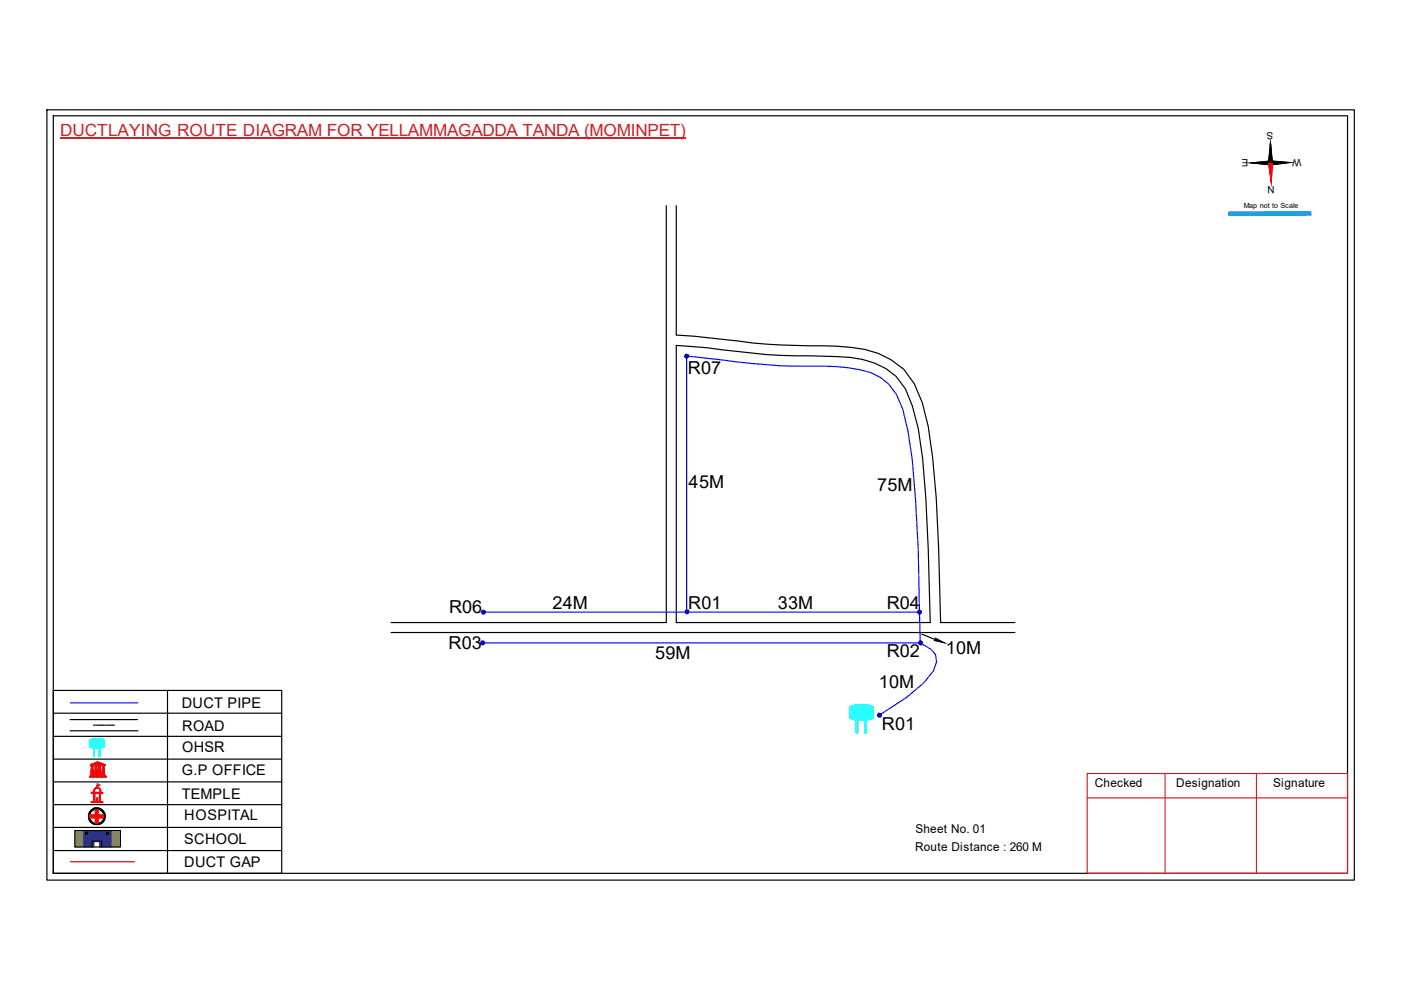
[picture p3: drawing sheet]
<svg xmlns="http://www.w3.org/2000/svg" width="297mm" height="210mm" viewBox="0 0 297 210" stroke-linecap="round" stroke-linejoin="round" font-family="sans-serif">
<path d="M11.3 151.2h48.4M11.3 156.1h48.4M14.9 152.6h14.3M14.9 154.9h14.3M35.5 146.4v38.8M11.3 175.4h48.4M11.3 161h48.4M11.3 165.8h48.4M11.3 170.6h48.4M11.3 180.3h48.4" fill="none" stroke="#000" stroke-width=".25"/>
<path d="M21 158.6h.3v1.8h-.3z" fill-rule="evenodd" fill="#0ffffc"/>
<path d="M21 158.6h.3v1.8h-.3z" fill="none" stroke="#0ffffc" stroke-width=".21"/>
<path d="M19.9 158.6h.2v1.8h-.2z" fill-rule="evenodd" fill="#0ffffc"/>
<path d="M19 156.9l1.6-.4 1.5 .3v1.6l-1.5 .3-1.6-.4zM19.9 158.6h.2v1.8h-.2z" fill="none" stroke="#0ffffc" stroke-width=".21"/>
<path d="M19 156.8a4 4 0 0 1 3.1 0v1.7a4.5 4.5 0 0 1-3-.1z" fill-rule="evenodd" fill="#0ffffc"/>
<path d="M19 156.8a4 4 0 0 1 3.1 0v1.7a4.5 4.5 0 0 1-3-.1z" fill="none" stroke="#0ffffc" stroke-width=".21"/>
<path d="M19 164.6h3.5v.2h-3.5zM19.2 164.3h3.1v.2h-3.1zM19.2 162.1l1.5-.6 1.6 .7zM19.3 162.4l.6-.1-.2 .1 .1 1.7h-.5l.1-1.7zM19.3 164.2h2.8v.1h-2.8zM19.5 162.1l1.2-.5 1.3 .5zM20.1 162.3h.5v1.8h-.5zM20.7 161.7l.2 .1-.2 .3zM20.9 162.3h.5v1.8h-.5zM21.6 162.3l.6 .1h-.1v1.7h-.4l.1-1.7z" fill="none" stroke="#f00" stroke-width=".21"/>
<path d="M21.6 162.3h.5v1.8h-.5z" fill-rule="evenodd" fill="#f00"/>
<path d="M21.6 162.3h.5v1.8h-.5z" fill="none" stroke="#f00" stroke-width=".21"/>
<path d="M20.9 162.3h.5v1.8h-.5z" fill-rule="evenodd" fill="#f00"/>
<path d="M20.9 162.3h.5v1.8h-.5z" fill="none" stroke="#f00" stroke-width=".21"/>
<path d="M20.1 162.3h.5v1.8h-.5z" fill-rule="evenodd" fill="#f00"/>
<path d="M20.1 162.3h.5v1.8h-.5z" fill="none" stroke="#f00" stroke-width=".21"/>
<path d="M19.3 162.3h.5v1.8h-.5z" fill-rule="evenodd" fill="#f00"/>
<path d="M19.3 162.3h.5v1.8h-.5z" fill="none" stroke="#f00" stroke-width=".21"/>
<path d="M20.6 161.7h.4v.4h-.4z" fill-rule="evenodd" fill="#f00"/>
<path d="M19 164.6h3.6v.2h-3.6zM19 164.7h3.6M19.2 164.3h3.1v.2h-3.1zM19.2 164.4h3.1M19.3 164.2h2.8v.1h-2.8zM19.3 164.3h2.8M20.6 161.7h.4v.4h-.4z" fill="none" stroke="#f00" stroke-width=".21"/>
<path d="M19.2 162.1l1-.4a.94 .94 0 0 1 1.1 0l1 .4v.2h-3.1zM19.9 162.1h.7l-.1-.3zM21 161.8l-.1 .3h.7z" fill-rule="evenodd" fill="#f00"/>
<path d="M19.2 162.1l1-.4a.94 .94 0 0 1 1.1 0l1 .4v.2h-3.1zM19.9 162.1l.6-.3 .1 .3zM20.1 168.1h1l-.1 1.9-.9-.1zM20.1 167.2a.73 .73 0 0 1 .9-.2 .73 .73 0 0 1 .4 .9v.2h.4v.1h-.5v1.7l.5 .1v.2l-2.5-.1v-.2h.6v-1.8h-.5v-.1h.5v-.4zM20.1 167.3a.55 .55 0 0 1 1 0l.2 .8-1.4-.1zM20.5 169.2l.1 .6zM20.6 166.5l.1 .5zM21 161.8l.6 .3h-.7z" fill="none" stroke="#f00" stroke-width=".21"/>
<path d="M20.6 166.2l.6 .3-.5 .3z" fill="none" stroke="#e66000" stroke-width=".21"/>
<path d="M20 167.2a.8 .8 0 0 1 1.4 .3v.5l.4 .1v.1l-.5 .1v1.5l.1 .2h.4v.2h-2.5v-.3l.6-.1v-1.6h-.6v-.2h.5zM20.1 167.4l-.2 .6h1.3l-.1-.6-.2-.3h-.5zM20.1 168.3v1.6h.9v-1.7zM20.4 169.2h.3l-.1 .7h-.2z" fill-rule="evenodd" fill="#f00"/>
<path d="M20 167.2a.8 .8 0 0 1 1.4 .3v.5l.4 .1v.1l-.5 .1v1.5l.1 .2h.4v.2h-2.5v-.3l.6-.1v-1.6h-.6v-.2h.5zM20.1 167.4l.3-.3h.5l.2 .3 .1 .6h-1.3zM20.1 168.3l.9-.1v1.7h-.9zM20.4 169.2h.3l-.1 .7h-.2z" fill="none" stroke="#f00" stroke-width=".21"/>
<path d="M20.6 166.5v.5z" fill="#f00"/>
<path d="M20.6 166.5v.5z" fill="none" stroke="#f00" stroke-width=".21"/>
<path d="M20.6 166.5v.5z" fill="#f00"/>
<path d="M20.6 166.5v.5z" fill="none" stroke="#f00" stroke-width=".21"/>
<path d="M20.6 166.5v.5z" fill="#f00"/>
<path d="M20.6 166.5v.5zM20.6 166.5v.5" fill="none" stroke="#f00" stroke-width=".21"/>
<path d="M20.7 166.8l-.1 .2z" fill="#f00"/>
<path d="M20.7 166.8l-.1 .2z" fill="none" stroke="#f00" stroke-width=".21"/>
<path d="M20.7 166.8v.2z" fill="#f00"/>
<path d="M20.7 166.8v.2z" fill="none" stroke="#f00" stroke-width=".21"/>
<path d="M20.6 167h.1z" fill="#f00"/>
<path d="M20.6 167h.1z" fill="none" stroke="#f00" stroke-width=".21"/>
<path d="M20.6 167h.1z" fill="#f00"/>
<path d="M20.6 167h.1z" fill="none" stroke="#f00" stroke-width=".21"/>
<path d="M20.6 166.2l.6 .3-.6 .3z" fill-rule="evenodd" fill="#e66000"/>
<path d="M20.6 166.2l.6 .3-.6 .3z" fill="none" stroke="#e66000" stroke-width=".21"/>
<path d="M11.3 146.4h48.4v38.8h-48.4zM19.9 153.8h.2M20.3 153.8h.2M20.7 153.8h.3M21 153.8h.4M21.5 153.8h.3M21.9 153.8h.2M22.3 153.8h.3M22.7 153.8h.3M23.2 153.8h.2M23.5 153.8h.3M23.9 153.8h.4" fill="none" stroke="#000" stroke-width=".25"/>
<path d="M14.9 149h14.3" fill="none" stroke="#00f" stroke-width=".25"/>
<g fill="none" stroke="#000" stroke-width=".21">
<path d="M19.3 172a1.38 1.38 0 0 1 2.4 .2 1.49 1.49 0 0 1-.8 2.4 1.59 1.59 0 0 1-1.7-.8 1.59 1.59 0 0 1 .1-1.8z"/>
<circle cx="20.5" cy="173" r="1.81"/>
<circle cx="20.5" cy="173.1" r="1.78"/>
<circle cx="20.5" cy="173.1" r="1.59"/>
</g>
<path d="M18.7 173a1.81 1.81 0 0 1 3.6 0 1.81 1.81 0 0 1-3.6 0zM19.3 172a1.55 1.55 0 0 0 .2 2.2 1.55 1.55 0 0 0 2.2-.1 1.55 1.55 0 0 0-.2-2.2l-.4-.2a1.37 1.37 0 0 0-1.8 .3z" fill-rule="evenodd" fill="#000"/>
<path d="M19.1 172.8h1.2v-1.1h.5v1.1h1.1v.6h-1.1v1.1h-.5v-1.1h-1.2z" fill="none" stroke="#f00" stroke-width=".25"/>
<path d="M19.1 172.8h1.1v-1.1h.6v1.1h1.1v.6h-1.1v1.1h-.6v-1.1h-1.1z" fill-rule="evenodd" fill="#f00"/>
<path d="M19.1 172.8h1.1v-1.1h.6v1.1h1.1v.6h-1.1v1.1h-.6v-1.1h-1.1z" fill="none" stroke="#f00" stroke-width=".21"/>
<path d="M14.9 182.7h13.6" fill="none" stroke="#f00" stroke-width=".25"/>
<path d="M15.9 176.1h1.9v3.5h-1.9zM23.6 176.1h1.9v3.5h-1.9z" fill-rule="evenodd" fill="#c8c92d"/>
<path d="M15.9 176.1h1.9v3.5h-1.9zM23.6 176.1h1.9v3.5h-1.9z" fill="none" stroke="#c8c92d" stroke-width=".21"/>
<path d="M17.7 176.1h5.9v3.5h-2.5v-1.1h-1.2v1.1h-2.2zM18.2 176.5v.4h.3v-.4zM22.6 176.5v.4h.4v-.4z" fill-rule="evenodd" fill="#293189"/>
<path d="M17.7 176.1h5.9v3.5h-2.5v-1.1h-1.2v1.1h-2.2zM18.2 176.5h.3v.4h-.3zM22.6 176.5h.4v.4h-.4z" fill="none" stroke="#293189" stroke-width=".21"/>
<path d="M9.9 23.3h277.2v163.3h-277.2zM11.3 24.6h274.4v160.6h-274.4zM269.4 30.4l.1 8.2M15.9 176.1h9.6v3.5h-9.6zM18.2 176.5h.4v.4h-.4zM19.5 179.6v-1.3h2v1.3M22.6 176.5h.5v.4h-.5zM11.3 184.8v.4" fill="none" stroke="#000" stroke-width=".25"/>
<path d="M12.7 29.3h132.7M230.5 164h55.2v21.2h-55.2zM230.5 169.2h55.2M247 164v21.2M266.4 164v21.2" fill="none" stroke="#cd2027" stroke-width=".25"/>
<path d="M269.4 34.1l4.1 .4-4.1 .5zM265.3 34.5l4.1-.4v.9z" fill="#000"/>
<path d="M265.3 34.5l4.1-.4v.9zM269.4 34.1l4.1 .4-4.1 .5z" fill="none" stroke="#000" stroke-width=".21"/>
<path d="M268.9 34.5h.9l-.3 4.1z" fill="#f00"/>
<path d="M268.9 34.5h.9l-.3 4.1z" fill="none" stroke="#f00" stroke-width=".21"/>
<path d="M269.4 34.1l4.1 .4-4.1 .5zM265.3 34.5l4.1-.4v.9zM269.4 30.4l.4 4.1h-.9z" fill="#000"/>
<path d="M265.3 34.5l4.1-.4v.9zM269.4 30.4l.4 4.1h-.9zM269.4 34.1l4.1 .4-4.1 .5z" fill="none" stroke="#000" stroke-width=".21"/>
<path d="M269.4 30.4l.1 8.2" fill="none" stroke="#000" stroke-width=".25"/>
<path d="M268.9 34.5h.9l-.3 4.1z" fill="#f00"/>
<path d="M268.9 34.5h.9l-.3 4.1z" fill="none" stroke="#f00" stroke-width=".21"/>
<path d="M269.4 30.4l.4 4.1h-.9z" fill="#000"/>
<path d="M269.4 30.4l.4 4.1h-.9z" fill="none" stroke="#000" stroke-width=".21"/>
<path d="M269.4 34.5l.1 4.1" fill="none" stroke="#f00" stroke-width=".25"/>
<path d="M269.4 30.4v4.1" fill="none" stroke="#000" stroke-width=".25"/>
<path d="M260.6 45h17.2v.6h-17.2z" fill-rule="evenodd" fill="#0093dd"/>
<path d="M260.6 45h17.2v.6h-17.2z" fill="none" stroke="#0093dd" stroke-width=".21"/>
<path d="M260.6 45h17.3v.6h-17.3z" fill="none" stroke="#0093dd" stroke-width=".25"/>
<path d="M141.3 43.6v88.4h-58.4M143.4 43.6v27.4l10 1a163.4 163.4 0 0 0 24.1 1.4 22.9 22.9 0 0 1 11.4 2.9l2.7 2 2.2 3.1 1.7 3.9 1.3 5.1 .9 6.6 .8 8.5 .5 10.7 .4 15.8h15.8M143.4 73.2l6.6 .5a143 143 0 0 0 24.5 1.8 30.4 30.4 0 0 1 10.9 1.5 12.3 12.3 0 0 1 8 9l1.3 4.8 .9 6.4 .7 8.5 .5 10.6 .4 15.7h-53.8zM82.9 134.1h132.3" fill="none" stroke="#000" stroke-width=".25"/>
<path d="M102.1 136.3h92.8M102.4 129.8h92.5l-.2-13.4-.6-10.7-.7-8.2-.9-6.2-1.1-4.6a11 11 0 0 0-9.1-8.3 45.9 45.9 0 0 0-10.7-.8 156 156 0 0 1-21.9-1.7l-4.1-.4v54.3" fill="none" stroke="#00f" stroke-width=".25"/>
<circle cx="145.7" cy="129.7" r=".44" fill="#00f"/>
<circle cx="145.7" cy="129.7" r=".44" fill="none" stroke="#00f" stroke-width=".21"/>
<circle cx="195" cy="129.8" r=".44" fill="#00f"/>
<circle cx="195" cy="129.8" r=".44" fill="none" stroke="#00f" stroke-width=".21"/>
<circle cx="195.2" cy="136.3" r=".44" fill="#00f"/>
<circle cx="195.2" cy="136.3" r=".44" fill="none" stroke="#00f" stroke-width=".21"/>
<path d="M194.9 129.8l.2 6.5" fill="none" stroke="#00f" stroke-width=".25"/>
<circle cx="145.6" cy="75.5" r=".44" fill="#00f"/>
<circle cx="145.6" cy="75.5" r=".44" fill="none" stroke="#00f" stroke-width=".21"/>
<circle cx="102.5" cy="129.8" r=".44" fill="#00f"/>
<circle cx="102.5" cy="129.8" r=".44" fill="none" stroke="#00f" stroke-width=".21"/>
<circle cx="102.3" cy="136.3" r=".44" fill="#00f"/>
<circle cx="102.3" cy="136.3" r=".44" fill="none" stroke="#00f" stroke-width=".21"/>
<path d="M194.9 136.3l2.5 1.4 .9 1.1 .3 1.5-.7 1.9-2 2.6-3.8 3.1-5.8 3.8" fill="none" stroke="#00f" stroke-width=".25"/>
<circle cx="186.5" cy="151.6" r=".44" fill="#00f"/>
<circle cx="186.5" cy="151.6" r=".44" fill="none" stroke="#00f" stroke-width=".21"/>
<path d="M181.7 152.6v2.8M183.6 152.6v2.8" fill="none" stroke="#0ffffc" stroke-width=".42"/>
<path d="M180.2 149.9a6 6 0 0 1 4.8 0v2.4l-2 .4a6.2 6.2 0 0 1-2.8-.5zM181.5 152.6h.4v2.8h-.4zM183.3 152.6h.5v2.8h-.5z" fill="none" stroke="#0ffffc" stroke-width=".21"/>
<path d="M180.2 149.8a6.8 6.8 0 0 1 4.9 0v2.5a6.9 6.9 0 0 1-4.9 0z" fill-rule="evenodd" fill="#0ffffc"/>
<path d="M180.2 149.8a6.8 6.8 0 0 1 4.9 0v2.5a6.9 6.9 0 0 1-4.9 0z" fill="none" stroke="#0ffffc" stroke-width=".21"/>
<path d="M198.3 135.3l2 1-2.2-.5z" fill="#000"/>
<path d="M198.3 135.3l2 1-2.2-.5z" fill="none" stroke="#000" stroke-width=".21"/>
<path d="M195.4 134.5l2.8 1.1" fill="none" stroke="#000" stroke-width=".25"/>
<g font-size="3.8">
<text x="145.8" y="79.2">R07</text>
<text x="146" y="103.4">45M</text>
<text x="186" y="104.1">75M</text>
<text x="95.2" y="130">R06</text>
<text x="117.1" y="129.2">24M</text>
<text x="145.9" y="129.2">R01</text>
<text x="164.9" y="129.1">33M</text>
<text x="188" y="129.2">R04</text>
<text x="95.1" y="137.6">R03</text>
<text x="138.9" y="139.7">59M</text>
<text x="188" y="139.3">R02</text>
<text x="200.5" y="138.7">10M</text>
<text x="186.3" y="146">10M</text>
<text x="187" y="154.9">R01</text>
</g>
<text font-size="3.6" fill="#cd2027" x="12.7" y="28.8">DUCTLAYING ROUTE DIAGRAM FOR YELLAMMAGADDA TANDA (MOMINPET)</text>
<g font-size="3.1">
<text x="38.6" y="150">DUCT PIPE</text>
<text x="38.6" y="154.9">ROAD</text>
<text x="38.6" y="159.5">OHSR</text>
<text x="38.6" y="164.3">G.P OFFICE</text>
<text x="38.6" y="169.3">TEMPLE</text>
<text x="39.1" y="173.9">HOSPITAL</text>
<text x="39.1" y="179">SCHOOL</text>
<text x="39.1" y="183.8">DUCT GAP</text>
</g>
<g font-size="2.6">
<text x="232.1" y="167">Checked</text>
<text x="249.4" y="167">Designation</text>
<text x="270" y="167">Signature</text>
<text x="194.1" y="176.6">Sheet No. 01</text>
<text x="194" y="180.3">Route Distance : 260 M</text>
</g>
<g font-size="2.1">
<text x="270" y="27.9" transform="rotate(179 270 27.9)">S</text>
<text x="264.6" y="33.8" transform="rotate(179 264.6 33.8)">E</text>
<text x="276" y="33.6" transform="rotate(179 276 33.6)">W</text>
<text x="270.2" y="39.5" transform="rotate(179 270.2 39.5)">N</text>
</g>
<text font-size="1.5" x="263.7" y="44.2">Map not to Scale</text>
</svg>
